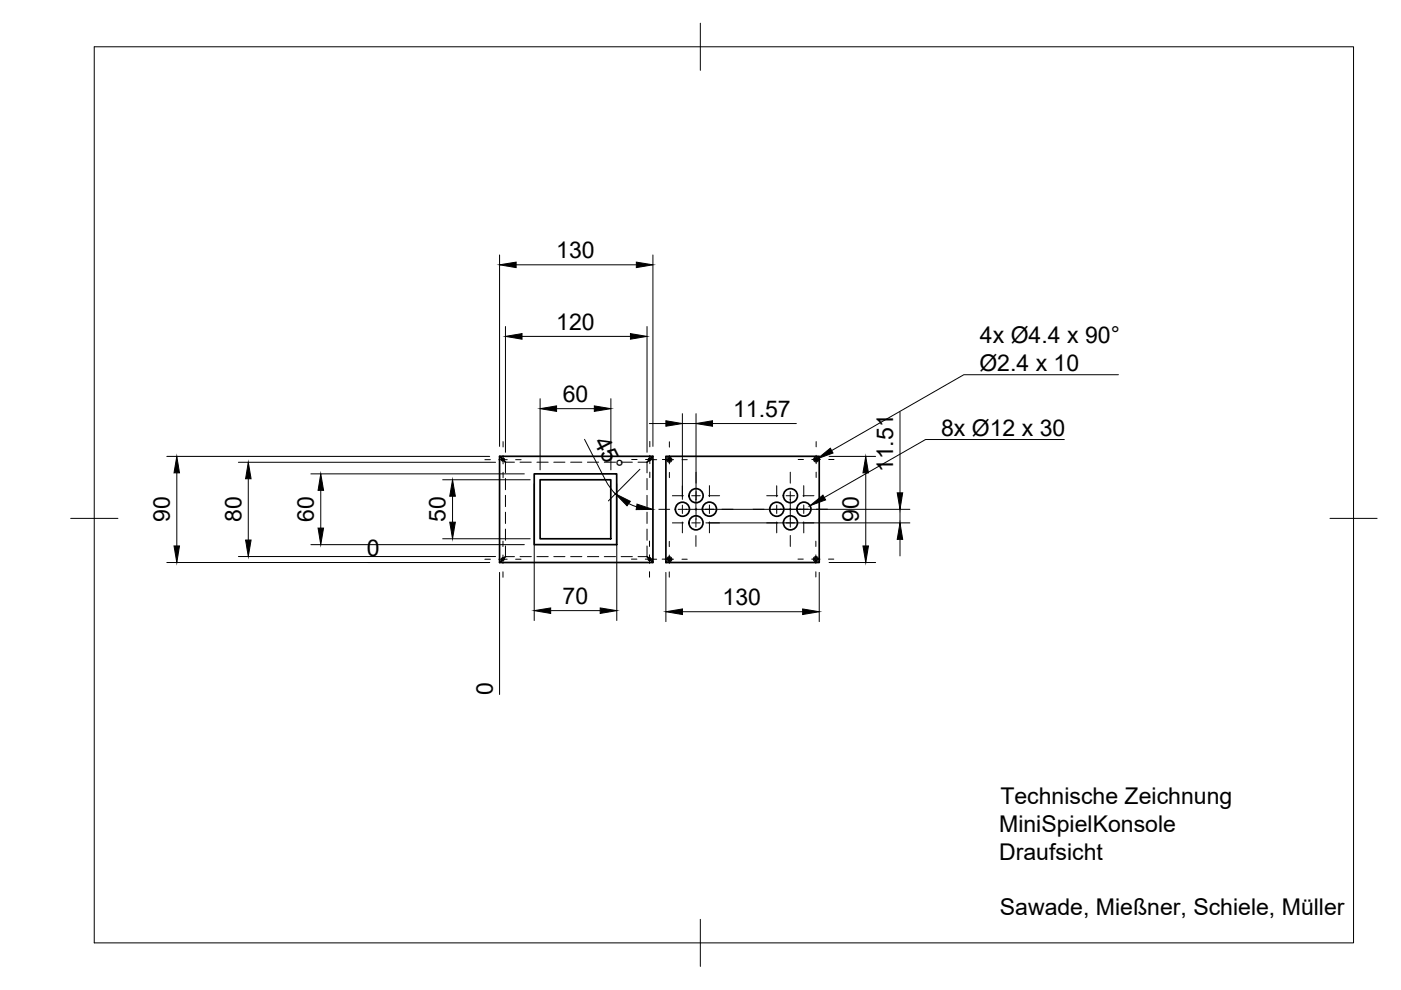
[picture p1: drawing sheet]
<svg xmlns="http://www.w3.org/2000/svg" width="297mm" height="210mm" viewBox="0 0 297 210" stroke-linecap="round" stroke-linejoin="round" font-family="sans-serif">
<!-- layer: Visible -->
<g fill="none" stroke="#000" stroke-width=".36">
<path d="M105.9 96.7v22.6M107.2 98l-1.3-1.3h32.5l-1.2 1.3M138.4 96.7v22.6l-1.2-1.3M141.2 96.7h32.5v22.6h-32.5zM107.2 118l-1.3 1.3h32.5M113.3 100.5h17.4v15h-17.4zM114.5 101.7h15v12.5h-15z"/>
<circle cx="141.9" cy="97.5" r=".31"/>
<circle cx="173" cy="97.4" r=".31"/>
<circle cx="141.9" cy="118.6" r=".31"/>
<circle cx="144.7" cy="108" r="1.49"/>
<circle cx="147.6" cy="110.9" r="1.49"/>
<circle cx="147.6" cy="105.1" r="1.49"/>
<circle cx="150.4" cy="108" r="1.49"/>
<circle cx="164.7" cy="108" r="1.49"/>
<circle cx="167.6" cy="105.1" r="1.49"/>
<circle cx="167.6" cy="110.9" r="1.49"/>
<circle cx="170.4" cy="108" r="1.49"/>
<circle cx="173" cy="118.5" r=".31"/>
</g>
<!-- layer: Hidden -->
<g fill="none" stroke="#000" stroke-width=".21">
<path d="M109.1 98h-1.9v2.3M110.3 98h2.3M113.8 98h2.4M117.4 98h2.4M121 98h2.4M124.5 98h2.4M128.1 98h2.4M131.7 98h2.4M135.3 98h1.9v2.3M107.2 115.8v2.2h1.9M107.2 101.4v2.4M107.2 105v2.4"/>
<path d="M107.2 108.6v2.4M107.2 112.2v2.3M110.3 118h2.3M113.8 118h2.4M117.4 118h2.4M121 118h2.4M124.5 118h2.4M128.1 118h2.4M131.7 118h2.4M137.2 115.8v2.2h-1.9M137.2 101.4v2.4M137.2 105v2.4"/>
<path d="M137.2 108.6v2.4M137.2 112.2v2.3"/>
<circle cx="106.6" cy="97.5" r=".27"/>
<circle cx="137.8" cy="97.4" r=".27"/>
<circle cx="141.9" cy="97.5" r=".54"/>
<circle cx="173" cy="97.4" r=".55"/>
<circle cx="106.6" cy="118.6" r=".27"/>
<circle cx="137.7" cy="118.5" r=".27"/>
<circle cx="141.9" cy="118.6" r=".55"/>
<circle cx="173" cy="118.6" r=".55"/>
</g>
<!-- layer: Hidden Narrow -->
<path d="M107 97.5a.34 .34 0 0 0-.3-.4 .34 .34 0 0 0-.4 .3 .34 .34 0 0 0 .3 .4M138.1 97.5a.34 .34 0 0 0-.3-.4 .34 .34 0 0 0-.4 .3 .34 .34 0 0 0 .3 .3M107 118.6a.33 .33 0 0 0-.3-.4 .33 .33 0 0 0-.4 .3 .33 .33 0 0 0 .3 .4M138 118.6a.33 .33 0 0 0-.2-.4 .33 .33 0 0 0-.4 .3 .33 .33 0 0 0 .2 .4" fill="none" stroke="#000" stroke-width=".21"/>
<!-- layer: BORDER -->
<path d="M20 9.9h267v190h-267zM148.5 4.9v10M15 109.9h10M282 109.9h10M148.5 194.9v10" fill="none" stroke="#000" stroke-width=".21"/>
<!-- layer: Smart Centers -->
<g fill="none" stroke="#000" stroke-width=".21">
<path d="M102.8 97.5h1.2M105.7 97.5h1.8M106.7 93.6v1.2M106.7 96.6v1.8M109.3 97.5h1.2M133.9 97.4h1.2M136.9 97.4h1.8M137.8 93.6v1.1M137.8 96.5v1.8M138.1 97.5h1.1M140.4 97.4h1.2M141 97.5h1.8"/>
<path d="M141.9 93.7v1.1M141.9 96.6v1.8M144.6 97.5h1.1M169.2 97.4h1.1M172.1 97.4h1.8M173 93.6v1.1M173 96.5v1.8M175.7 97.4h1.1M102.8 118.6h1.2M105.7 118.6h1.8M106.6 114.7v1.2M106.6 117.7v1.8"/>
<path d="M106.7 100.1v1.2M109.3 118.6h1.2M133.9 118.5h1.1M136.8 118.5l2.4 .1M137.7 114.7v1.2M137.7 117.6v1.8M137.8 100.1v1.2M139.7 108h2.3M140.4 118.5l2.4 .1M141.9 114.8v1.1M141.9 117.7v1.8M141.9 100.2v1.1"/>
<path d="M142.6 105.1h2.3M142.6 110.9h2.3M143.8 108h7.5M144.6 118.6h1.1M144.7 103v2.3M144.7 107.1v1.8M144.7 110.7v2.3M146.7 105.1h1.8M146.7 110.9h1.8M147.6 113.6v2.3M147.6 100.1v2.3M147.6 104.2v7.6"/>
<path d="M150.2 105.1h2.4M150.2 110.9h2.4M150.4 103v2.3M150.4 107.1v1.8M150.4 110.7v2.3M153.1 108h2.3M159.7 108h2.3M162.6 105.1h2.3M162.6 110.9h2.3M164.7 103v2.3M164.7 107.1v1.8M164.7 110.7v2.3"/>
<path d="M166.7 105.1h1.8M166.7 110.9h1.8M167.6 100.1v2.3M167.6 104.2v7.6M167.6 113.5v2.4M169.2 118.5h1.1M170.2 105.1h2.4M170.2 110.9h2.4M170.4 103v2.3M170.4 107.1v1.8M170.4 110.7v2.3M171.3 108h-7.5"/>
<path d="M172.1 118.5h1.8M173 114.7v1.2M173 117.7v1.7M173 100.1v1.1M173.1 108h2.3M175.7 118.5h1.1M106.6 121.2v1.2M137.7 121.2v1.2M141.9 121.3v1.1M173 121.2v1.1"/>
</g>
<!-- layer: FD_Dimensions -->
<g fill="none" stroke="#000" stroke-width=".21">
<path d="M105.9 54.1v40.6M109.4 56.1h25.5M138.4 54.1v40.6M107.2 69.2v26.7M110.7 71.3h23M137.2 69.2v26.7M35.4 96.8h68.4M50.5 98h54.6M114.5 84.5v15.1M118 86.6h8M123.9 93.1l4.8 9.3 1.8 2.3M129.5 84.5v15.1"/>
<path d="M135.7 99.5l-6.7 6.7M137.7 89.8h3.5M144.7 87.7v18.2M144.7 89.8h2.9M147.6 87.7v18.2M151.1 89.8h17.7M175.8 96.8h9.9M190.8 87.4v17.1M35.4 119.3h68.4M37.5 100.3v15.5M50.5 118h54.6M52.6 101.5v13"/>
<path d="M65.9 115.5h45.3M65.9 100.5h45.3M68 104v8M93.9 114.2h18.5M93.9 101.7h18.5M95.9 105.2v5.5M113.3 102.6v29M130.8 102.6v29M133.3 106.8l1.7 .7M149.7 110.9h43.2M149.7 108h43.2M175.8 119.3h9.9"/>
<path d="M183.6 100.3v15.5M190.8 108v2.9M190.8 114.4v3.5M105.9 121.4v25.8M116.8 129.5h10.5M141.2 121.4v10.4M144.7 129.7h25.5M173.7 121.4v10.4"/>
</g>
<g fill="#000" stroke="#000" stroke-width=".21">
<path d="M105.9 56.1l3.5-.5v1.1zM134.9 55.6l3.5 .5-3.5 .6zM107.2 71.3l3.5-.6v1.2zM133.7 70.7l3.5 .6-3.5 .6zM114.5 86.6l3.5-.5v1.1zM126 86.1l3.5 .5-3.5 .6zM141.2 89.2l3.5 .6-3.5 .6zM147.6 89.8l3.5-.6v1.2zM36.9 115.8h1.2l-.6 3.5zM37.5 96.8l.6 3.5h-1.2zM52.1 114.5h1.1l-.6 3.5zM52.6 98l.6 3.5h-1.1z"/>
<path d="M67.4 112h1.2l-.6 3.5zM68 100.5l.6 3.5h-1.2zM95.4 110.7h1.1l-.6 3.5zM95.9 101.7l.6 3.5h-1.1zM130.5 104.7l3.1 1.6-.7 .9zM135.1 106.9l3.3 1.1h-3.5zM183 115.8h1.1l-.5 3.5zM183.6 96.8l.5 3.5h-1.1zM190.8 110.9l.6 3.5h-1.2zM190.2 104.5h1.2l-.6 3.5zM113.3 129.5l3.5-.6v1.2zM127.3 128.9l3.5 .6-3.5 .6z"/>
<path d="M141.2 129.7l3.5-.6v1.2zM170.2 129.1l3.5 .6-3.5 .6z"/>
</g>
<!-- layer: Hole Notes -->
<path d="M173.3 97.3l2.7-2.3 .6 1zM171.7 107.2l2.8-2.2 .5 1z" fill="#000" stroke="#000" stroke-width=".21"/>
<path d="M237.1 79.5h-32.8l-28 16M225.7 93.2h-29.5l-21.4 12.3" fill="none" stroke="#000" stroke-width=".21"/>
<g font-size="4.9">
<text x="117.9" y="54.7">130</text>
<text x="117.9" y="69.9">120</text>
<text x="207.8" y="72.8">4x Ø4.4 x 90°</text>
<text x="207.6" y="78.8">Ø2.4 x 10</text>
<text x="119.3" y="85.2">60</text>
<text x="155.4" y="88.3">11.57</text>
<text x="125.9" y="93.7" transform="rotate(63 125.9 93.7)">45°</text>
<text x="199.5" y="92.5">8x Ø12 x 30</text>
<text x="189.4" y="100.1" transform="rotate(-90 189.4 100.1)">11.51</text>
<text x="36" y="110.7" transform="rotate(-90 36 110.7)">90</text>
<text x="51.2" y="110.7" transform="rotate(-90 51.2 110.7)">80</text>
<text x="66.5" y="110.7" transform="rotate(-90 66.5 110.7)">60</text>
<text x="94.5" y="110.7" transform="rotate(-90 94.5 110.7)">50</text>
<text x="182.1" y="110.7" transform="rotate(-90 182.1 110.7)">90</text>
<text x="77.7" y="117.8">0</text>
<text x="119.3" y="128">70</text>
<text x="153.2" y="128.2">130</text>
<text x="104.5" y="147.4" transform="rotate(-90 104.5 147.4)">0</text>
<text x="212.1" y="170.5">Technische Zeichnung</text>
<text x="211.8" y="176.4">MiniSpielKonsole</text>
<text x="211.8" y="182.3">Draufsicht</text>
<text x="212" y="194">Sawade, Mießner, Schiele, Müller</text>
</g>
</svg>
